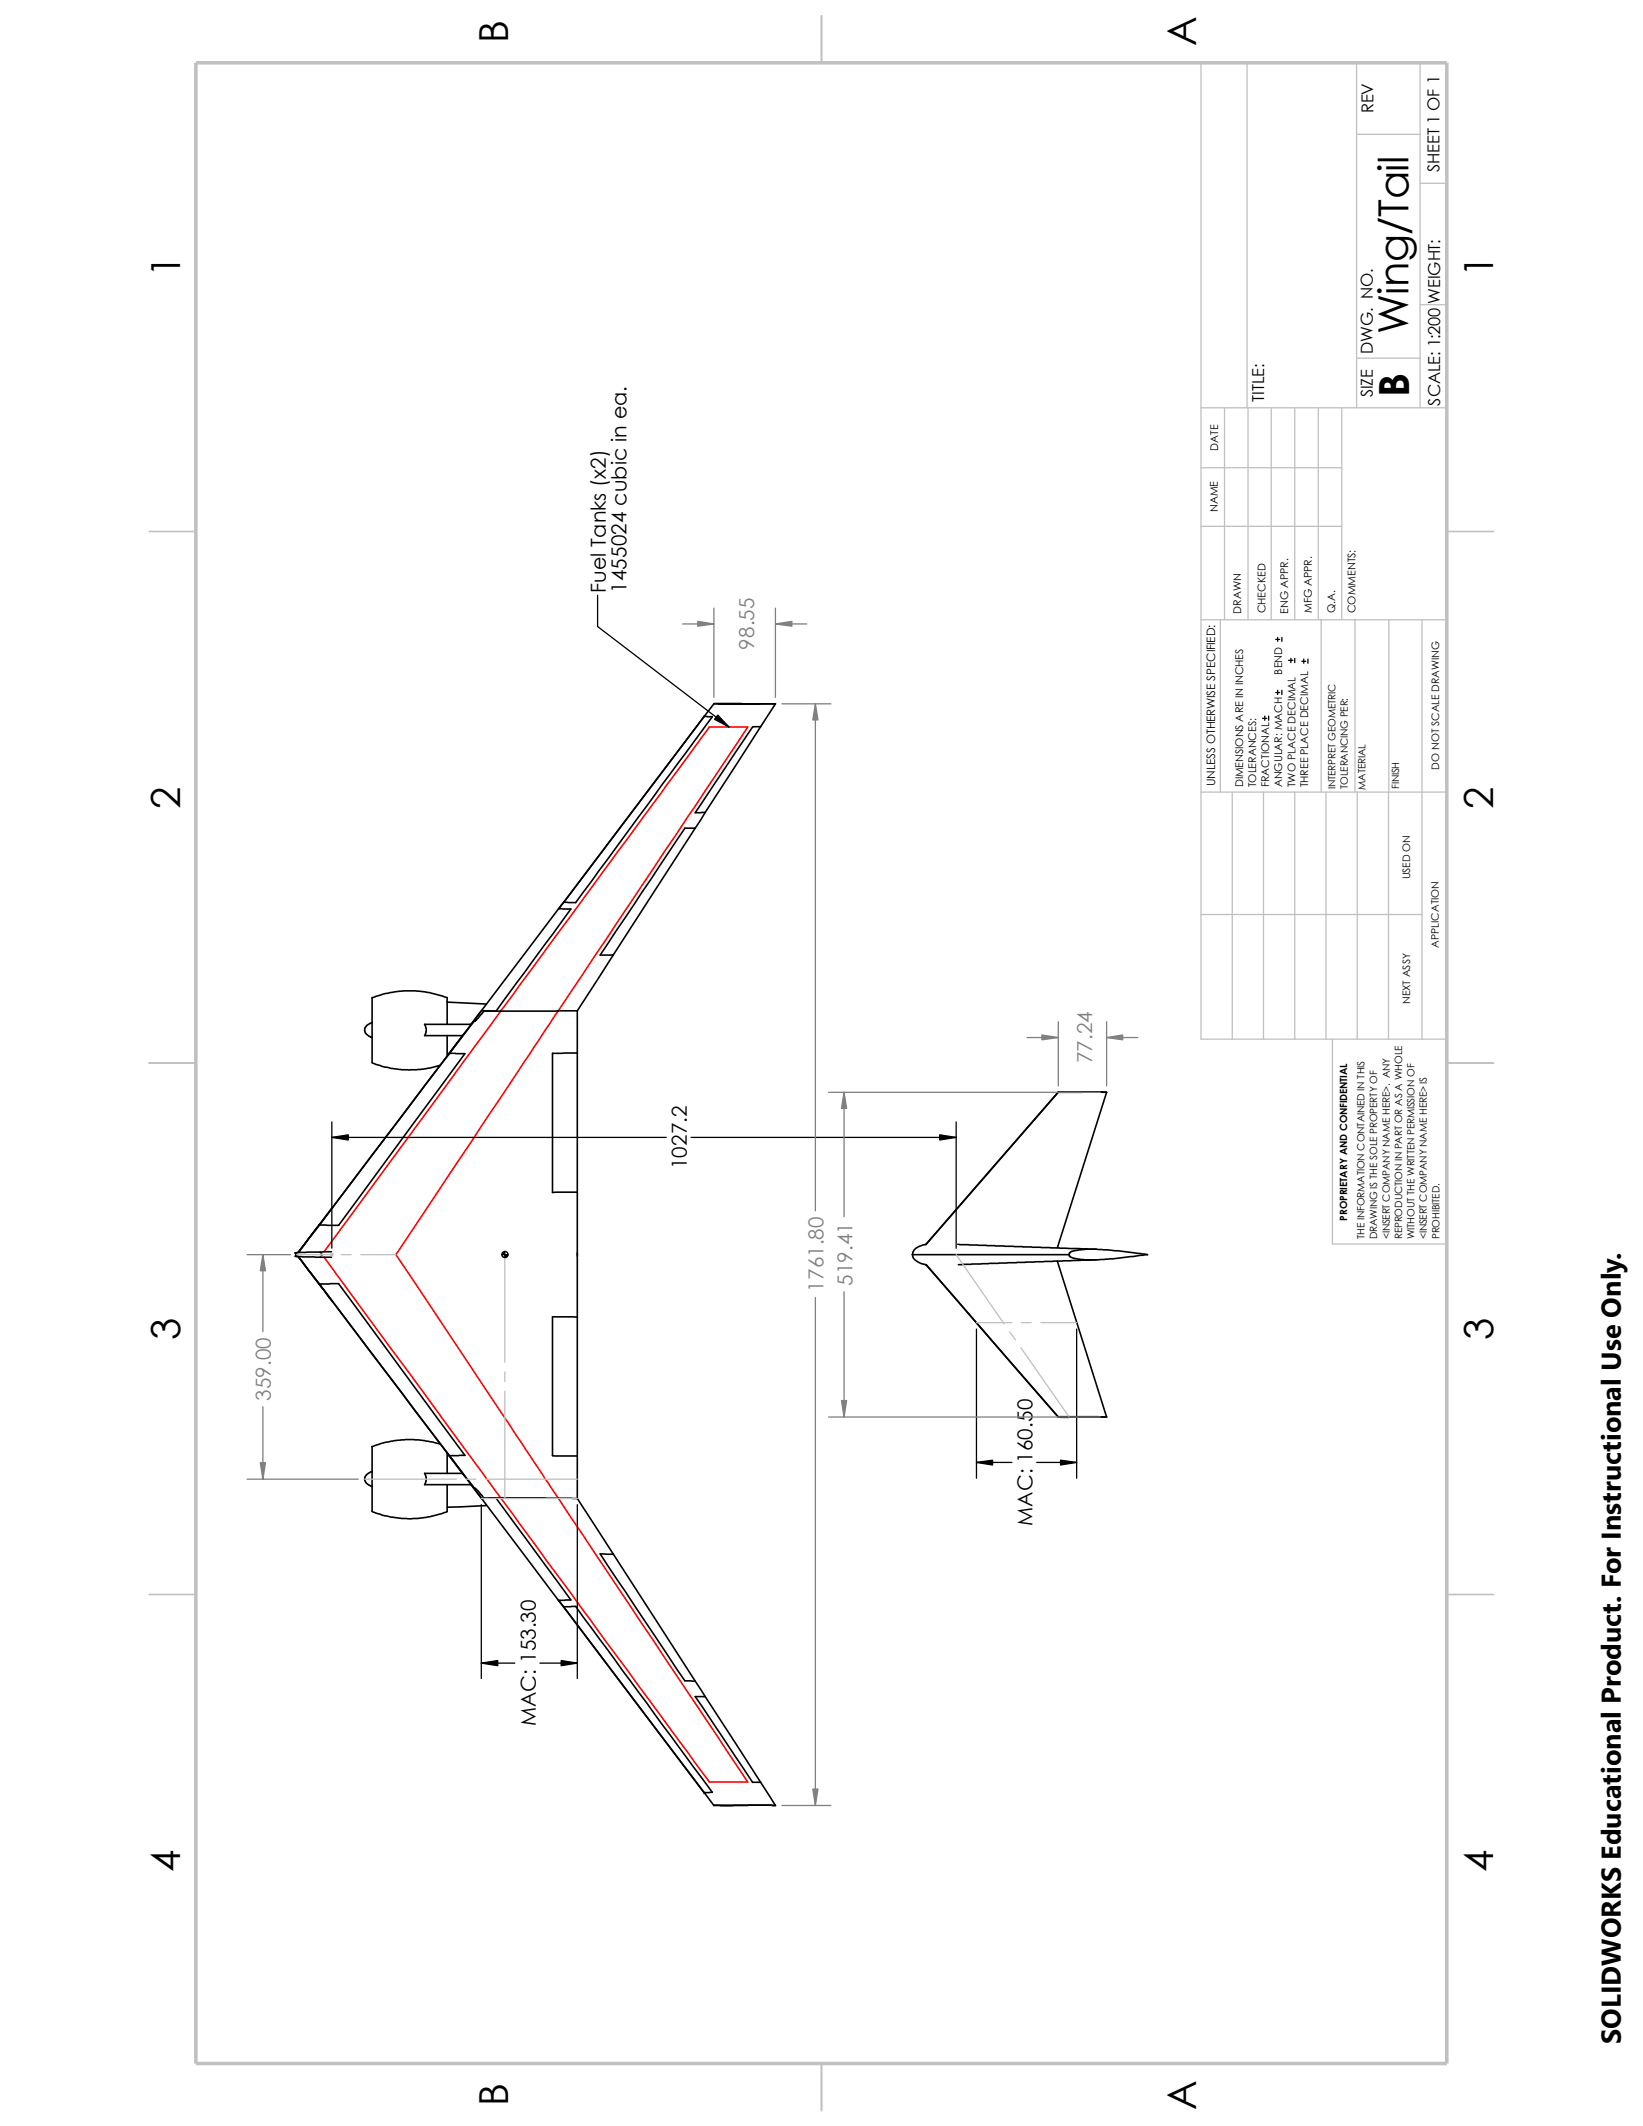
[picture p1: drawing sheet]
<svg xmlns="http://www.w3.org/2000/svg" width="216mm" height="279mm" viewBox="0 0 216 279" stroke-linecap="round" stroke-linejoin="round" font-family="sans-serif">
<g fill="none" stroke="#c0c0c0" stroke-width=".17">
<path d="M157.8 8.3v128.3h32.3M163.9 8.3v45.3M178.3 8.3v45.3M178.3 17.7h8.3M186.6 8.3v45.3M186.6 24.1h3.5M157.8 53.6h32.3M160.9 53.6v27.8M164 53.6v27.8M167 53.6v27.8M170.1 53.6v27.8M173.2 53.6v27.8"/>
<path d="M176.3 53.6v27.8M178.3 47.1h8.3M186.6 40h3.5M157.8 61.5h18.5M157.8 69.2h18.5M157.8 81.4h32.3M160.4 81.4v22.7M173.6 81.4v22.7M178.1 81.4v22.7M182.5 81.4v22.7M186.9 81.4v55.2M157.8 104.1h32.3"/>
<path d="M161.9 104.1v32.5M166 104.1v32.5M170.1 104.1v32.5M174.2 104.1v32.5M178.4 104.1v32.5M182.5 104.1v32.5M157.8 120.2h29.1M175.1 136.6v26.9h15M39 164.9h4.8M43.5 164.8l.3 .3M43.6 164.7v.3M43.8 164.7l-.3 .3"/>
<path d="M44.9 164.9h1.2M47.4 164.9h4.6M66.3 164.9v14.1M125.6 164.9l6.4 9.1M128.3 173.8h4.7M132.7 175l.7 1.1M134.2 177.1l6.3 9.1M134.2 173.8h1.3M136.8 173.8h4.7M47.9 194.4h12.1M61.3 194.4h1.2M63.2 196.9h12.7"/>
<path d="M63.8 194.4h12.1M66.3 180.3v1.3M66.3 182.8v14.1"/>
<circle cx="66.4" cy="164.9" r=".41"/>
</g>
<path d="M107.9 2.1v6.2M19.6 69.9h6.1M190.1 69.9h6.2M19.6 139.7h6.1M190.1 139.7h6.2M19.6 209.6h6.1M190.1 209.6h6.2M107.9 271.2v6.2" fill="none" stroke="#c0c0c0" stroke-width=".21"/>
<path d="M25.7 8.3h164.4v262.9h-164.4z" fill="none" stroke="#c0c0c0" stroke-width=".47"/>
<g fill="none" stroke="#000" stroke-width=".21">
<path d="M92.5 94.1l-18.4 24.5M92.5 94.1l1.1 .1-18 24.4h-1.5M92.5 94.1h.1M93.8 92.5h8.1M93.8 92.5h.1M93.8 92.5l-1.3 1.6M99.9 95.5h-1l-7.5 11.3h1.3M99.9 95.5l-7.2 11.3M101.9 92.5l-2 3M73.4 119.4l1.6 .1-9.8 13.4-1.9-.1M73.4 119.4l-10.1 13.4M74.1 118.6l-.7 .8"/>
<path d="M74.1 118.6h.1M91.4 108.8h-1.4l-11.1 16.7h1.7M91.4 108.8l-10.8 16.7M92.7 106.8l-1.3 2M48.9 131.1l1.8-.5 2.3-.4h1.7l1.1 .1 3 .8v3.5M48.9 131.1v8.6l1.2 .4 1.3 .3 2.4 .2 2.1-.1 2-.5M48.9 134.4l-.2 .1a.88 .88 0 0 0-.8 .8 .88 .88 0 0 0 .7 .9l.3 .2M58.7 131.7l5.2 .3M58.8 136.1v2.7M59.1 138.4l-17.1 22.6M59.1 138.4h.1M59.1 138.4l2 .1-16.6 22.5h-2.5"/>
<path d="M61 135.8l-1.9 2.6M63.3 132.8l-1.4 1.8h-6.1a1.39 1.39 0 0 1 0 1.5h5M63.3 132.8h.1M63.3 132.8l-4.2 5.6M75.9 132.8l-12 .1a.27 .27 0 0 0-.4 .2l-1.5 1.5-2.9 3.8M75.9 132.8v5.6M75.9 138.4v18.3M75.9 138.4h-3.3v18.3h3.3M80.6 125.5l-4.7 7.3M43.7 158.7l-4.5 5.9M75.9 156.7v8.4M139.1 143.6l-17.4 19.9"/>
<path d="M139.1 143.6l-17.4 20M139.1 143.6h6.3M145.4 143.6l-6.5 20.4M38.8 164.6l.2 .3M38.8 165.1h.1M38.8 165.1l4.8 .1M39 164.9l-.2 .2M39.2 165.1l4.5 6M39.2 165.1l2.8 3.7M39.2 165.1l.2 .3M39.5 164.3l-.3 .3M42 168.8l17.1 22.5"/>
<path d="M42 168.8h.1M42 161h.1M42 161l-2.8 3.6M42 160.9v.1M42 168.7v.1M42 168.8l2.5-.1 16.6 22.6h-2M43.6 164.5l-4.8 .1M75.9 164.6v8.5M75.9 173.1h-3.3v18.2h3.3M75.9 173.1v18.2M119.9 164.9h20.6M119.9 164.9a1.67 1.67 0 0 0 1.6 1.3h.2l17.4 20"/>
<path d="M121.7 166.2l17.4 20M121.7 163.5l-.6 .2a1.4 1.4 0 0 0-1.2 1.2M125.9 163.5l18.2 .7M138.9 165.7l6.5 20.5M140.5 164.6l.4-.2 .9-.1 2.3-.1 2.8 .2 3.9 .5-6.4 .7h-1.9l-1.1-.2a.69 .69 0 0 1-.9-.6zM144.1 165.6l-18.2 .6M48.9 190.1v8.5l1.2 .5 1.3 .3 2.2 .2h1.3l1.5-.3 2.4-.6M48.9 193.4l-.6 .3a.82 .82 0 0 0-.4 .8 .82 .82 0 0 0 .7 .7l.3 .2M57.9 189.8l-2.1-.5-2.5-.1-2.5 .3-1.9 .6M58.8 191v2.6M58.8 195.1v3.5M59.1 191.3h.1"/>
<path d="M59.1 191.3l4.2 5.6M59.1 191.3l1.9 2.6M59.1 191.3l3.1 4.1 .6 .5 .8 1 7.9-.1 4.4 .1M60.8 193.6h-5a1.39 1.39 0 0 1 0 1.5h6.1l1.4 1.8M63.3 196.9h1.9l9.8 13.4-1.6 .1M63.3 196.9l10.1 13.5M63.3 196.9h.1M63.9 197.8l-5.1 .3M75.9 196.9l4.7 7.4M75.9 191.3v5.6M139.1 186.2h.1M139.1 186.2h6.3"/>
<path d="M73.4 210.4h.1M73.4 210.4l.7 .8M73.4 210.3v.1M74.1 211.2l18.4 24.4M74.1 211.2l1.5-.1 18 24.4-1.1 .1M74.1 211.2h.1M80.6 204.3l-1.7-.1 11.1 16.7h1.4M80.6 204.3l10.8 16.6M91.4 220.9l1.3 2.1M92.5 235.6h.1M92.5 235.6l1.3 1.7M92.5 235.6l.1 .1"/>
<path d="M92.7 223h-1.3l7.5 11.2h1M92.7 223l7.2 11.2M93.8 237.3h8.1M93.8 237.3h.1M99.9 234.2l2 3.1"/>
</g>
<path d="M42.1 164.5l.2 .4-.2 .3M42.6 164.5l50.6-69h5.1l-46.3 69.4 46.3 69.3h-5.1l-50.6-69" fill="none" stroke="#f00" stroke-width=".21"/>
<g fill="none" stroke="#808080" stroke-width=".17">
<path d="M93.8 79.9v11.8M101.9 79.9v11.8M89.7 82h4.1M101.9 82h4.1M102.7 92.5h6.5M107.1 92.5v66.6M135 136.4h4.1M139.1 134.3v8.4M145.4 134.3v8.4M145.4 136.4h4.1M108.9 143.6h35.7M110.9 143.6v16.3"/>
<path d="M32.5 164.9h5.7M34.5 164.9v10.1M107.1 170.5v66.8M110.9 169.8v16.4M32.5 194.4h14.6M34.5 184.9v9.5M108.9 186.2h35.7M102.7 237.3h6.5"/>
</g>
<g fill="none" stroke="#000" stroke-width=".17">
<path d="M78.5 78.2v4.1l17.3 13.2M165.9 94.4h.6M166.2 94.1v.6M166.7 94.1v.6M167.6 91h.5M167.6 84h.5M167.9 83.8v.5M167.9 90.7v.6M168.4 83.8v.5M168.4 90.7v.6M169.3 86.8h.6M169.6 86.5v.6"/>
<path d="M170.1 86.5v.6M171.1 86.9h.5M171.3 86.6v.6M171.9 86.6v.6M43.6 149.5h43.9M43.6 147.4v16.6M90.8 149.5h34.8M125.6 147.4v16.6M66 164.9v.2l.3 .2M66.3 164.5a.43 .43 0 0 1 .5 .4M128.3 174.7v19.6M141.5 174.7v19.6"/>
<path d="M63.2 197.7v22.9M75.9 197.7v22.9M128.3 192.2h4.7M136.2 192.2h5.3M63.2 218.6h4.4M71 218.6h4.9"/>
</g>
<g fill="#808080" stroke="#808080" stroke-width=".17">
<path d="M34.2 192.2h.7l-.4 2.2z"/>
<path d="M34.5 164.9l.4 2.1h-.7z"/>
<path d="M91.7 81.7l2.1 .3-2.1 .3z"/>
<path d="M101.9 82l2.2-.3v.6z"/>
<path d="M110.9 143.6l.4 2.1h-.7z"/>
<path d="M110.6 184.1h.7l-.4 2.1z"/>
<path d="M106.8 235.1h.7l-.4 2.2z"/>
<path d="M107.1 92.5l.4 2.1h-.7z"/>
<path d="M136.9 136l2.2 .4-2.2 .3z"/>
<path d="M145.4 136.4l2.1-.4v.7z"/>
</g>
<g fill="#000" stroke="#000" stroke-width=".17">
<path d="M94.3 94l1.5 1.5-1.9-1zM43.6 149.5l2.2-.4v.7zM123.5 149.1l2.1 .4-2.1 .3zM128.3 192.2l2.1-.3v.6zM139.4 191.9l2.1 .3-2.1 .3zM63.2 218.6l2.2-.4v.7zM73.7 218.2l2.2 .4-2.2 .3z"/>
<path d="M66 164.6l.3-.1v.4h-.3z" fill-rule="evenodd"/>
<path d="M66.3 164.9h.5a.44 .44 0 0 1-.5 .4z" fill-rule="evenodd"/>
</g>
<path d="M209.2 164.5h6.7v104.1h-6.7z" fill="#fff"/>
<g font-size="5.5">
<text x="185.1" y="43.9" transform="rotate(-90 185.1 43.9)">Wing/Tail</text>
<text x="185.2" y="52.1" transform="rotate(-90 185.2 52.1)">B</text>
</g>
<g font-size="5.3">
<text x="66.8" y="5.6" transform="rotate(-90 66.8 5.6)">B</text>
<text x="157.2" y="6.1" transform="rotate(-90 157.2 6.1)">A</text>
<text x="23.7" y="36.4" transform="rotate(-90 23.7 36.4)">1</text>
<text x="196.2" y="36.4" transform="rotate(-90 196.2 36.4)">1</text>
<text x="23.7" y="106.3" transform="rotate(-90 23.7 106.3)">2</text>
<text x="196.2" y="106.3" transform="rotate(-90 196.2 106.3)">2</text>
<text x="23.7" y="176.1" transform="rotate(-90 23.7 176.1)">3</text>
<text x="196.2" y="176.1" transform="rotate(-90 196.2 176.1)">3</text>
<text x="23.7" y="246" transform="rotate(-90 23.7 246)">4</text>
<text x="196.2" y="246" transform="rotate(-90 196.2 246)">4</text>
<text x="66.8" y="276.8" transform="rotate(-90 66.8 276.8)">B</text>
<text x="157.2" y="277.2" transform="rotate(-90 157.2 277.2)">A</text>
</g>
<text font-size="3.6" x="213" y="268.6" transform="rotate(-90 213 268.6)">SOLIDWORKS Educational Product. For Instructional Use Only.</text>
<g font-size="2.7">
<text x="79.6" y="77.9" transform="rotate(-90 79.6 77.9)">Fuel Tanks (x2)</text>
<text x="82.3" y="77.9" transform="rotate(-90 82.3 77.9)">1455024 cubic in ea.</text>
<text x="90.3" y="153.7" transform="rotate(-90 90.3 153.7)">1027.2</text>
<text x="135.7" y="200.5" transform="rotate(-90 135.7 200.5)">MAC: 160.50</text>
<text x="70.4" y="226.9" transform="rotate(-90 70.4 226.9)">MAC: 153.30</text>
</g>
<g font-size="2.7" fill="#808080">
<text x="99.1" y="85.4" transform="rotate(-90 99.1 85.4)">98.55</text>
<text x="143.5" y="139.8" transform="rotate(-90 143.5 139.8)">77.24</text>
<text x="108.2" y="169.8" transform="rotate(-90 108.2 169.8)">1761.80</text>
<text x="112" y="169" transform="rotate(-90 112 169)">519.41</text>
<text x="35.6" y="184.1" transform="rotate(-90 35.6 184.1)">359.00</text>
</g>
<g font-size="2.2">
<text x="180.5" y="14.9" transform="rotate(-90 180.5 14.9)">REV</text>
<text x="189.1" y="22.6" transform="rotate(-90 189.1 22.6)">SHEET 1 OF 1</text>
<text x="180.4" y="46.6" transform="rotate(-90 180.4 46.6)">DWG. NO.</text>
<text x="166.1" y="52.8" transform="rotate(-90 166.1 52.8)">TITLE:</text>
<text x="180.4" y="52.2" transform="rotate(-90 180.4 52.2)">SIZE</text>
<text x="189.2" y="53.3" transform="rotate(-90 189.2 53.3)">SCALE: 1:200 WEIGHT:</text>
</g>
<text font-size="1.5" x="159.7" y="103.3" transform="rotate(-90 159.7 103.3)">UNLESS OTHERWISE SPECIFIED:</text>
<g font-size="1.4">
<text x="160.1" y="59.2" transform="rotate(-90 160.1 59.2)">DATE</text>
<text x="160" y="67.3" transform="rotate(-90 160 67.3)">NAME</text>
<text x="163.1" y="80.6" transform="rotate(-90 163.1 80.6)">DRAWN</text>
<text x="166.3" y="80.6" transform="rotate(-90 166.3 80.6)">CHECKED</text>
<text x="169.3" y="80.6" transform="rotate(-90 169.3 80.6)">ENG APPR.</text>
<text x="172.4" y="80.6" transform="rotate(-90 172.4 80.6)">MFG APPR.</text>
<text x="175.4" y="80.6" transform="rotate(-90 175.4 80.6)">Q.A.</text>
<text x="178.1" y="80.6" transform="rotate(-90 178.1 80.6)">COMMENTS:</text>
<text x="168.5" y="88.7" transform="rotate(-90 168.5 88.7)">BEND</text>
<text x="189.1" y="101.1" transform="rotate(-90 189.1 101.1)">DO NOT SCALE DRAWING</text>
<text x="163.4" y="103.5" transform="rotate(-90 163.4 103.5)">DIMENSIONS ARE IN INCHES</text>
<text x="165.1" y="103.5" transform="rotate(-90 165.1 103.5)">TOLERANCES:</text>
<text x="166.8" y="103.5" transform="rotate(-90 166.8 103.5)">FRACTIONAL</text>
<text x="168.5" y="103.5" transform="rotate(-90 168.5 103.5)">ANGULAR: MACH</text>
<text x="170.2" y="103.5" transform="rotate(-90 170.2 103.5)">TWO PLACE DECIMAL</text>
<text x="171.9" y="103.5" transform="rotate(-90 171.9 103.5)">THREE PLACE DECIMAL</text>
<text x="185.3" y="115.6" transform="rotate(-90 185.3 115.6)">USED ON</text>
<text x="189.1" y="124.5" transform="rotate(-90 189.1 124.5)">APPLICATION</text>
<text x="185.3" y="131.9" transform="rotate(-90 185.3 131.9)">NEXT ASSY</text>
</g>
<g font-size="1.3">
<text x="175.5" y="103.7" transform="rotate(-90 175.5 103.7)">INTERPRET GEOMETRIC</text>
<text x="177.1" y="103.7" transform="rotate(-90 177.1 103.7)">TOLERANCING PER:</text>
<text x="179.5" y="103.8" transform="rotate(-90 179.5 103.8)">MATERIAL</text>
<text x="183.9" y="103.7" transform="rotate(-90 183.9 103.7)">FINISH</text>
<text x="177" y="160.4" transform="rotate(-90 177 160.4)">PROPRIETARY AND CONFIDENTIAL</text>
<text x="179.3" y="162.9" transform="rotate(-90 179.3 162.9)">THE INFORMATION CONTAINED IN THIS</text>
<text x="181" y="162.9" transform="rotate(-90 181 162.9)">DRAWING IS THE SOLE PROPERTY OF</text>
<text x="182.6" y="162.9" transform="rotate(-90 182.6 162.9)">&lt;INSERT COMPANY NAME HERE&gt;. ANY</text>
<text x="184.2" y="162.9" transform="rotate(-90 184.2 162.9)">REPRODUCTION IN PART OR AS A WHOLE</text>
<text x="185.9" y="162.9" transform="rotate(-90 185.9 162.9)">WITHOUT THE WRITTEN PERMISSION OF</text>
<text x="187.5" y="162.9" transform="rotate(-90 187.5 162.9)">&lt;INSERT COMPANY NAME HERE&gt; IS</text>
<text x="189.1" y="162.9" transform="rotate(-90 189.1 162.9)">PROHIBITED.</text>
</g>
</svg>
